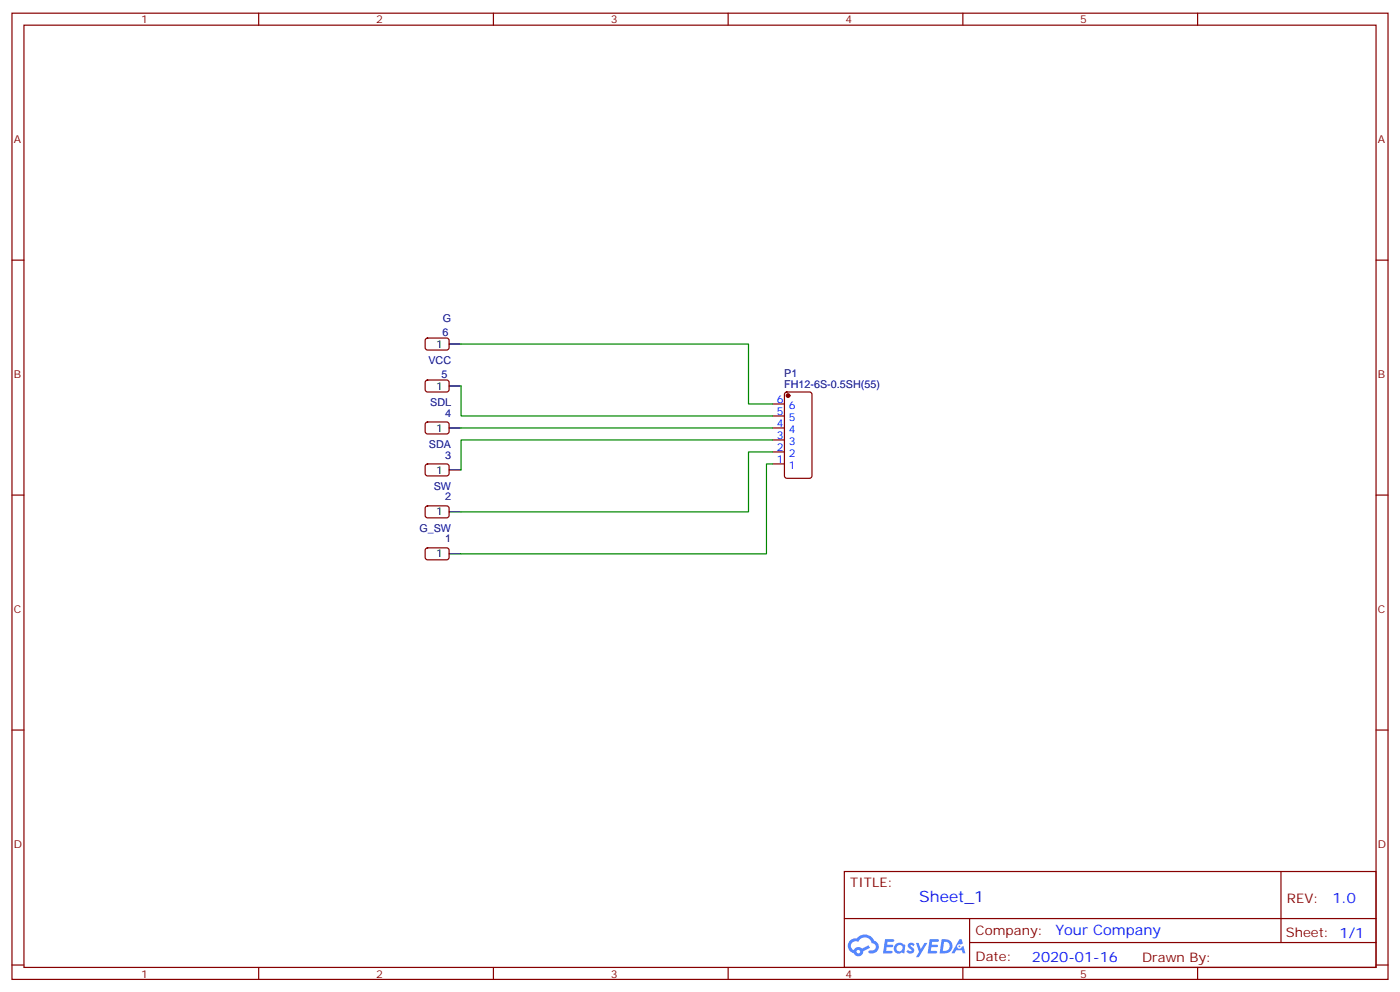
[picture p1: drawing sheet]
<svg xmlns="http://www.w3.org/2000/svg" width="412mm" height="292mm" viewBox="0 0 412 292" stroke-linecap="round" stroke-linejoin="round" font-family="sans-serif">
<g fill="none" stroke="#870000" stroke-width=".35">
<path d="M3.5 3.9h405.4v284.3h-405.4zM7.1 7.4h398.2v277.3h-398.2zM76.2 3.9v3.5M145.3 3.9v3.5M214.5 3.9v3.5M283.6 3.9v3.5M352.8 3.9v3.5M3.5 76.6h3.6M405.3 76.6h3.6M3.5 145.7h3.6M405.3 145.7h3.6M3.5 214.8h3.6"/>
<path d="M405.3 214.8h3.6M248.7 256.5h156.6v28.2h-156.6zM377.3 256.5v20.9M248.7 270.3h156.5M285.6 277.4h119.6M285.6 270.3v14.1M3.5 284h3.6M76.2 284.7v3.5M145.3 284.7v3.5M214.5 284.7v3.5M283.6 284.7v3.5M352.8 284.7v3.5"/>
<path d="M405.3 284h3.6"/>
</g>
<g fill="#5487ff">
<path d="M267.7 277.6a1.22 1.22 0 0 1 1.7 .3l-.4 .6a.47 .47 0 0 0-.3-.4 .47 .47 0 0 0-.5 .2l.1 .2a1.14 1.14 0 0 1 .8 1.8 1.14 1.14 0 0 1-1.9-.1l-.2-.1 .5-.6 .7 .4a.29 .29 0 0 0 .3-.2 .29 .29 0 0 0-.2-.3 1.04 1.04 0 0 1-.6-1.8z"/>
<path d="M260.7 276.4h2.4l.3 .2-.2 .5h-1.8l-.1 .9h1.5l.3 .4-.3 .3h-1.6l-.2 1.1 1.7 .1 .2 .3-.2 .3-2.6 .1z"/>
<path d="M273.8 276.4h2.4l.3 .2-.1 .5h-1.8l-.2 .9h1.6l.3 .4-.4 .3h-1.6l-.1 1.1 1.7 .1 .2 .3-.2 .3h-2.6z"/>
<path d="M282.6 276.4h.7l.3 1.3-.6 .3a.69 .69 0 0 0-1 .2 .69 .69 0 0 0 .4 1 .69 .69 0 0 0 .9-.6l.5-.3 .6 2.2h-.8l-.2-.8h-1.8l-.5 .8h-.8z"/>
<path d="M269.8 277.5h.8l.6 1.8 1.1-1.8h.9l-2.6 4.2h-.8l.9-1.6z"/>
<path d="M277.4 276.4l-.6 4.2h1.3a2.11 2.11 0 0 0 2.5-2.2 2.11 2.11 0 0 0-2.5-2zM278.1 277.1a1.39 1.39 0 0 1 1.7 1.5 1.39 1.39 0 0 1-1.8 1.2h-.3z"/>
<path d="M263.7 278a1.54 1.54 0 0 0-.1 2.2 1.54 1.54 0 0 0 2.2 .1l.6 .3 .3-2.3-.2-.3h-.4a1.49 1.49 0 0 0-2.4 0zM264 279a.94 .94 0 0 1 1.8 0 .94 .94 0 0 1-1.8 0z"/>
<path d="M250.4 276.8a2.18 2.18 0 0 0 1.1 3.7 1.44 1.44 0 0 0 1.6 .9 1.44 1.44 0 0 0 1.2-1.5l2-1-.5-.7-1.9 1a1.47 1.47 0 0 0-2.4 .4 1.39 1.39 0 0 1-.7-1.9 1.39 1.39 0 0 1 2-.5 2.12 2.12 0 0 1 2.2-1.3 2.12 2.12 0 0 1 1.9 1.7 1.14 1.14 0 0 1 1.1 1.4 1.14 1.14 0 0 1-1.7 .7 .43 .43 0 0 0-.5 .4 .43 .43 0 0 0 .4 .5 1.98 1.98 0 0 0 2.5-1.3 1.98 1.98 0 0 0-1.2-2.5 3.1 3.1 0 0 0-5.3-.7l-.9 .1zM252.3 280.1a.55 .55 0 0 1 1.1 0 .55 .55 0 0 1-1.1 0z"/>
<circle cx="282.6" cy="278.5" r=".26"/>
</g>
<g fill="none" stroke="#870000" stroke-width=".35">
<path d="M125.5 99.7l.4-.2h6l.4 .7-.1 2.4-.6 .4-5.9-.1-.5-.6v-2.1zM125.5 112l.4-.2 6 .1 .4 .6-.1 2.4-.6 .5-5.9-.1-.5-.6v-2.2zM227.5 118.9h3.6M231.3 115.6l.5-.2h6.7l.6 .4 .1 24.3-.5 .6-6.9 .1-.7-.5v-24.2zM125.5 124.4l.4-.2h6l.4 .7-.1 2.4-.6 .4-5.9-.1-.5-.6v-2.1zM125.5 136.7l.4-.2 6 .1 .4 .6-.1 2.4-.6 .5-5.9-.1-.5-.7v-2.1zM227.5 136.5h3.6M227.5 133h3.6M227.5 129.5h3.6M227.5 125.9h3.6M227.5 122.4h3.6M125.5 149.1l.4-.2h6l.4 .7-.1 2.4-.6 .4-5.9-.1-.5-.6v-2.1z"/>
<path d="M125.5 161.4l.4-.2 6 .1 .4 .6-.1 2.4-.6 .4h-5.9l-.5-.7v-2.1z"/>
</g>
<path d="M132.3 113.6h3.5M132.3 101.2h3.5M132.3 125.9h3.5M132.3 138.3h3.5M132.3 150.6h3.5M132.3 163h3.5" fill="none" stroke="#000" stroke-width=".35"/>
<circle cx="232.1" cy="116.4" r=".53" fill="#870000" stroke="#870000" stroke-width=".35"/>
<path d="M135.8 101.2h84.7v17.7h7M135.8 113.6v8.8h91.7M135.8 125.9h91.7M227.5 129.5h-91.7v8.8M227.5 133h-7v17.6h-84.7M227.5 136.5h-1.7v26.5h-90" fill="none" stroke="#008700" stroke-width=".35"/>
<text font-size="4.6" fill="#00f" x="270.8" y="265.5">Sheet_1</text>
<g font-size="4.2" fill="#00f">
<text x="392.5" y="265.7">1.0</text>
<text x="310.9" y="275.3">Your Company</text>
<text x="304" y="283.1">2020-01-16</text>
</g>
<g font-size="3.9" fill="#800">
<text x="250.5" y="261.1">TITLE:</text>
<text x="379.1" y="265.7">REV:</text>
<text x="287.4" y="275.3">Company:</text>
<text x="378.7" y="275.9">Sheet: 1/1</text>
<text x="287.4" y="282.9">Date:</text>
<text x="336.4" y="283">Drawn By:</text>
</g>
<g font-size="3.2" fill="#800">
<text x="41.6" y="6.9">1</text>
<text x="110.8" y="6.9">2</text>
<text x="179.9" y="6.9">3</text>
<text x="249.1" y="6.9">4</text>
<text x="318.2" y="6.9">5</text>
<text x="4.1" y="42">A</text>
<text x="405.9" y="42">A</text>
<text x="4.1" y="111.1">B</text>
<text x="405.9" y="111.1">B</text>
<text x="4.1" y="180.3">C</text>
<text x="405.9" y="180.3">C</text>
<text x="4.1" y="249.4">D</text>
<text x="405.9" y="249.4">D</text>
<text x="41.6" y="287.7">1</text>
<text x="110.8" y="287.7">2</text>
<text x="179.9" y="287.7">3</text>
<text x="249.1" y="287.7">4</text>
<text x="318.2" y="287.7">5</text>
</g>
<g font-size="3.2" fill="#000080">
<text x="130.4" y="94.7">G</text>
<text x="130.4" y="98.9">6</text>
<text x="126.2" y="107.1">VCC</text>
<text x="130.1" y="111.2">5</text>
<text x="231" y="110.9">P1</text>
<text x="126.7" y="119.4">SDL</text>
<text x="231" y="114.1">FH12-6S-0.5SH(55)</text>
<text x="131.1" y="122.6">4</text>
<text x="126.4" y="131.8">SDA</text>
<text x="131.1" y="134.9">3</text>
<text x="127.8" y="144.1">SW</text>
<text x="131.1" y="147.3">2</text>
<text x="123.5" y="156.5">G_SW</text>
<text x="131.1" y="159.6">1</text>
</g>
<g font-size="3.2">
<text x="128.5" y="102.3">1</text>
<text x="128.5" y="114.7">1</text>
<text x="128.5" y="127">1</text>
<text x="128.5" y="139.3">1</text>
<text x="128.5" y="151.7">1</text>
<text x="128.5" y="164">1</text>
</g>
<g font-size="3.2" fill="#00f">
<text x="228.9" y="118.5">6</text>
<text x="228.9" y="125.6">4</text>
<text x="228.9" y="122.1">5</text>
<text x="232.4" y="123.8">5</text>
<text x="232.4" y="120.3">6</text>
<text x="228.9" y="129.1">3</text>
<text x="232.4" y="130.9">3</text>
<text x="232.4" y="127.4">4</text>
<text x="228.9" y="136.2">1</text>
<text x="228.9" y="132.6">2</text>
<text x="232.4" y="137.9">1</text>
<text x="232.4" y="134.4">2</text>
</g>
</svg>
